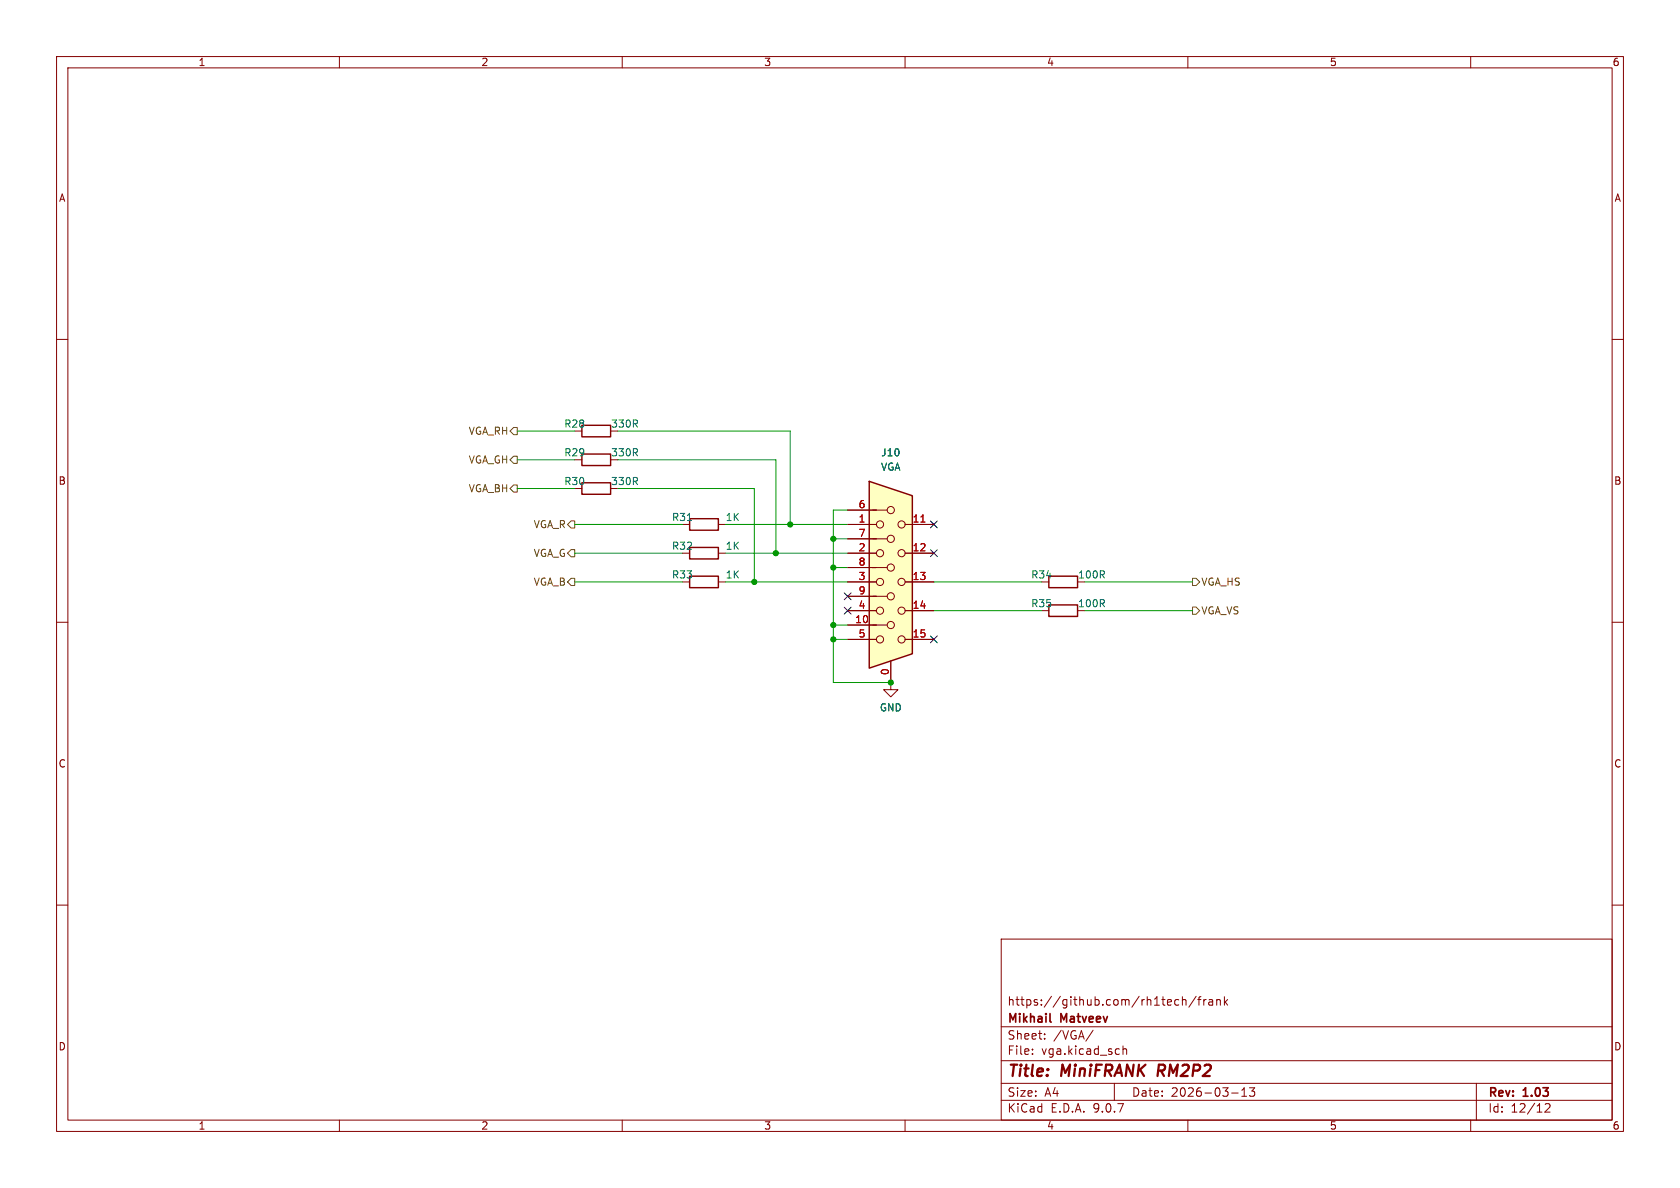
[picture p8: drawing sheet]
(kicad_sch
 (version 20260306)
 (generator "eeschema")
 (generator_version "10.0")
 (paper "A4")
 (title_block
  (title "${NAME} ${MODEL}")
  (date "${DATE}")
  (rev "${VERSION}")
  (company "Mikhail Matveev")
  (comment 1 "https://github.com/rh1tech/frank"))
 (lib_symbols
  (symbol "FRANK:R"
   (pin_numbers (hide yes))
   (pin_names
    (offset 0)) (exclude_from_sim no) (in_bom yes) (on_board yes)
   (in_pos_files yes)
   (duplicate_pin_numbers_are_jumpers no)
   (property "Reference" "R" (at 2.032 0 90) (show_name no) (do_not_autoplace no) (effects (font (size 1.27 1.27))))
   (property "Value" "R" (at 0 0 90) (show_name no) (do_not_autoplace no) (effects (font (size 1.27 1.27))))
   (property "Footprint" "" (at -1.778 0 90) (show_name no) (do_not_autoplace no) (hide yes) (effects (font (size 1.27 1.27))))
   (property "Datasheet" "" (at 0 0 0) (show_name no) (do_not_autoplace no) (hide yes) (effects (font (size 1.27 1.27))))
   (property "Description" "Resistor" (at 0 0 0) (show_name no) (do_not_autoplace no) (hide yes) (effects (font (size 1.27 1.27))))
   (symbol "R_0_1"
    (rectangle (start -1.016 -2.54) (end 1.016 2.54) (stroke (width 0.254) (type default)) (fill (type none))))
   (symbol "R_1_1"
    (pin passive line (at 0 3.81 270) (length 1.27) (name "" (effects (font (size 1.27 1.27)))) (number "1" (effects (font (size 1.27 1.27)))))
    (pin passive line (at 0 -3.81 90) (length 1.27) (name "" (effects (font (size 1.27 1.27)))) (number "2" (effects (font (size 1.27 1.27))))))
   (embedded_fonts no))
  (symbol "FRANK:VGA"
   (pin_names
    (offset 1.016) (hide yes)) (exclude_from_sim no) (in_bom yes) (on_board yes)
   (in_pos_files yes)
   (duplicate_pin_numbers_are_jumpers no)
   (property "Reference" "VGA1" (at 0 22.86 0) (show_name no) (do_not_autoplace no) (effects (font (size 1.27 1.27))))
   (property "Value" "VGA" (at 0 20.32 0) (show_name no) (do_not_autoplace no) (effects (font (size 1.27 1.27))))
   (property "Footprint" "FRANK:D-SUB (15 pin, female)" (at -24.13 10.16 0) (show_name no) (do_not_autoplace no) (hide yes) (effects (font (size 1.27 1.27))))
   (property "Datasheet" "" (at -24.13 10.16 0) (show_name no) (do_not_autoplace no) (hide yes) (effects (font (size 1.27 1.27))))
   (property "Description" "" (at 0 0 0) (show_name no) (do_not_autoplace no) (hide yes) (effects (font (size 1.27 1.27))))
   (symbol "VGA_0_1"
    (polyline (pts (xy -3.81 17.78) (xy -3.81 -15.24) (xy 3.81 -12.7) (xy 3.81 15.24) (xy -3.81 17.78)) (stroke (width 0.254) (type default)) (fill (type background)))
    (polyline (pts (xy -3.175 7.62) (xy -0.635 7.62)) (stroke (width 0) (type default)) (fill (type none)))
    (circle (center -1.905 10.16) (radius 0.635) (stroke (width 0) (type default)) (fill (type none)))
    (circle (center -1.905 5.08) (radius 0.635) (stroke (width 0) (type default)) (fill (type none)))
    (circle (center -1.905 0) (radius 0.635) (stroke (width 0) (type default)) (fill (type none)))
    (circle (center -1.905 -5.08) (radius 0.635) (stroke (width 0) (type default)) (fill (type none)))
    (circle (center -1.905 -10.16) (radius 0.635) (stroke (width 0) (type default)) (fill (type none)))
    (polyline (pts (xy -0.635 12.7) (xy -3.175 12.7)) (stroke (width 0) (type default)) (fill (type none)))
    (polyline (pts (xy -0.635 2.54) (xy -3.175 2.54)) (stroke (width 0) (type default)) (fill (type none)))
    (polyline (pts (xy -0.635 -2.54) (xy -3.175 -2.54)) (stroke (width 0) (type default)) (fill (type none)))
    (polyline (pts (xy -0.635 -7.62) (xy -3.175 -7.62)) (stroke (width 0) (type default)) (fill (type none)))
    (circle (center 0 12.7) (radius 0.635) (stroke (width 0) (type default)) (fill (type none)))
    (circle (center 0 7.62) (radius 0.635) (stroke (width 0) (type default)) (fill (type none)))
    (circle (center 0 2.54) (radius 0.635) (stroke (width 0) (type default)) (fill (type none)))
    (circle (center 0 -2.54) (radius 0.635) (stroke (width 0) (type default)) (fill (type none)))
    (circle (center 0 -7.62) (radius 0.635) (stroke (width 0) (type default)) (fill (type none)))
    (circle (center 1.905 10.16) (radius 0.635) (stroke (width 0) (type default)) (fill (type none)))
    (circle (center 1.905 5.08) (radius 0.635) (stroke (width 0) (type default)) (fill (type none)))
    (circle (center 1.905 0) (radius 0.635) (stroke (width 0) (type default)) (fill (type none)))
    (circle (center 1.905 -5.08) (radius 0.635) (stroke (width 0) (type default)) (fill (type none)))
    (circle (center 1.905 -10.16) (radius 0.635) (stroke (width 0) (type default)) (fill (type none))))
   (symbol "VGA_1_1"
    (pin passive line (at 0 -17.78 90) (length 3.81) (name "" (effects (font (size 1.27 1.27)))) (number "0" (effects (font (size 1.27 1.27)))))
    (pin passive line (at -7.62 10.16 0) (length 5.08) (name "" (effects (font (size 1.27 1.27)))) (number "1" (effects (font (size 1.27 1.27)))))
    (pin passive line (at -7.62 5.08 0) (length 5.08) (name "" (effects (font (size 1.27 1.27)))) (number "2" (effects (font (size 1.27 1.27)))))
    (pin passive line (at -7.62 0 0) (length 5.08) (name "" (effects (font (size 1.27 1.27)))) (number "3" (effects (font (size 1.27 1.27)))))
    (pin passive line (at -7.62 -5.08 0) (length 5.08) (name "" (effects (font (size 1.27 1.27)))) (number "4" (effects (font (size 1.27 1.27)))))
    (pin passive line (at -7.62 -10.16 0) (length 5.08) (name "" (effects (font (size 1.27 1.27)))) (number "5" (effects (font (size 1.27 1.27)))))
    (pin passive line (at -7.62 12.7 0) (length 5.08) (name "" (effects (font (size 1.27 1.27)))) (number "6" (effects (font (size 1.27 1.27)))))
    (pin passive line (at -7.62 7.62 0) (length 5.08) (name "" (effects (font (size 1.27 1.27)))) (number "7" (effects (font (size 1.27 1.27)))))
    (pin passive line (at -7.62 2.54 0) (length 5.08) (name "" (effects (font (size 1.27 1.27)))) (number "8" (effects (font (size 1.27 1.27)))))
    (pin passive line (at -7.62 -2.54 0) (length 5.08) (name "" (effects (font (size 1.27 1.27)))) (number "9" (effects (font (size 1.27 1.27)))))
    (pin passive line (at -7.62 -7.62 0) (length 5.08) (name "" (effects (font (size 1.27 1.27)))) (number "10" (effects (font (size 1.27 1.27)))))
    (pin passive line (at 7.62 10.16 180) (length 5.08) (name "" (effects (font (size 1.27 1.27)))) (number "11" (effects (font (size 1.27 1.27)))))
    (pin passive line (at 7.62 5.08 180) (length 5.08) (name "" (effects (font (size 1.27 1.27)))) (number "12" (effects (font (size 1.27 1.27)))))
    (pin passive line (at 7.62 0 180) (length 5.08) (name "" (effects (font (size 1.27 1.27)))) (number "13" (effects (font (size 1.27 1.27)))))
    (pin passive line (at 7.62 -5.08 180) (length 5.08) (name "" (effects (font (size 1.27 1.27)))) (number "14" (effects (font (size 1.27 1.27)))))
    (pin passive line (at 7.62 -10.16 180) (length 5.08) (name "" (effects (font (size 1.27 1.27)))) (number "15" (effects (font (size 1.27 1.27))))))
   (embedded_fonts no))
  (symbol "power:GND"
   (power global)
   (pin_numbers (hide yes))
   (pin_names
    (offset 0) (hide yes)) (exclude_from_sim no) (in_bom yes) (on_board yes)
   (in_pos_files yes)
   (duplicate_pin_numbers_are_jumpers no)
   (property "Reference" "#PWR" (at 0 -6.35 0) (show_name no) (do_not_autoplace no) (hide yes) (effects (font (size 1.27 1.27))))
   (property "Value" "GND" (at 0 -3.81 0) (show_name no) (do_not_autoplace no) (effects (font (size 1.27 1.27))))
   (property "Footprint" "" (at 0 0 0) (show_name no) (do_not_autoplace no) (hide yes) (effects (font (size 1.27 1.27))))
   (property "Datasheet" "" (at 0 0 0) (show_name no) (do_not_autoplace no) (hide yes) (effects (font (size 1.27 1.27))))
   (property "Description" "Power symbol creates a global label with name \"GND\" , ground" (at 0 0 0) (show_name no) (do_not_autoplace no) (hide yes) (effects (font (size 1.27 1.27))))
   (symbol "GND_0_1"
    (polyline (pts (xy 0 0) (xy 0 -1.27) (xy 1.27 -1.27) (xy 0 -2.54) (xy -1.27 -1.27) (xy 0 -1.27)) (stroke (width 0) (type default)) (fill (type none))))
   (symbol "GND_1_1"
    (pin power_in line (at 0 0 270) (length 0) (name "" (effects (font (size 1.27 1.27)))) (number "1" (effects (font (size 1.27 1.27))))))
   (embedded_fonts no)))
 (junction
  (at 137.16 97.79)
  (diameter 0)
  (color 0 0 0 0))
 (junction
  (at 157.48 120.65)
  (diameter 0)
  (color 0 0 0 0))
 (junction
  (at 147.32 100.33)
  (diameter 0)
  (color 0 0 0 0))
 (junction
  (at 147.32 110.49)
  (diameter 0)
  (color 0 0 0 0))
 (junction
  (at 147.32 95.25)
  (diameter 0)
  (color 0 0 0 0))
 (junction
  (at 139.7 92.71)
  (diameter 0)
  (color 0 0 0 0))
 (junction
  (at 147.32 113.03)
  (diameter 0)
  (color 0 0 0 0))
 (junction
  (at 133.35 102.87)
  (diameter 0)
  (color 0 0 0 0))
 (no_connect
  (at 149.86 107.95))
 (no_connect
  (at 165.1 92.71))
 (no_connect
  (at 165.1 97.79))
 (no_connect
  (at 149.86 105.41))
 (no_connect
  (at 165.1 113.03))
 (wire
  (pts (xy 165.1 102.87) (xy 184.15 102.87))
  (stroke (width 0) (type default)))
 (wire
  (pts (xy 157.48 120.65) (xy 147.32 120.65))
  (stroke (width 0) (type default)))
 (wire
  (pts (xy 101.6 102.87) (xy 120.65 102.87))
  (stroke (width 0) (type default)))
 (wire
  (pts (xy 109.22 81.28) (xy 137.16 81.28))
  (stroke (width 0) (type default)))
 (wire
  (pts (xy 101.6 97.79) (xy 120.65 97.79))
  (stroke (width 0) (type default)))
 (wire
  (pts (xy 165.1 107.95) (xy 184.15 107.95))
  (stroke (width 0) (type default)))
 (wire
  (pts (xy 91.44 86.36) (xy 101.6 86.36))
  (stroke (width 0) (type default)))
 (wire
  (pts (xy 137.16 81.28) (xy 137.16 97.79))
  (stroke (width 0) (type default)))
 (wire
  (pts (xy 147.32 110.49) (xy 147.32 100.33))
  (stroke (width 0) (type default)))
 (wire
  (pts (xy 147.32 120.65) (xy 147.32 113.03))
  (stroke (width 0) (type default)))
 (wire
  (pts (xy 128.27 97.79) (xy 137.16 97.79))
  (stroke (width 0) (type default)))
 (wire
  (pts (xy 147.32 100.33) (xy 149.86 100.33))
  (stroke (width 0) (type default)))
 (wire
  (pts (xy 191.77 102.87) (xy 210.82 102.87))
  (stroke (width 0) (type default)))
 (wire
  (pts (xy 147.32 113.03) (xy 149.86 113.03))
  (stroke (width 0) (type default)))
 (wire
  (pts (xy 128.27 92.71) (xy 139.7 92.71))
  (stroke (width 0) (type default)))
 (wire
  (pts (xy 147.32 113.03) (xy 147.32 110.49))
  (stroke (width 0) (type default)))
 (wire
  (pts (xy 128.27 102.87) (xy 133.35 102.87))
  (stroke (width 0) (type default)))
 (wire
  (pts (xy 147.32 95.25) (xy 149.86 95.25))
  (stroke (width 0) (type default)))
 (wire
  (pts (xy 109.22 86.36) (xy 133.35 86.36))
  (stroke (width 0) (type default)))
 (wire
  (pts (xy 133.35 102.87) (xy 149.86 102.87))
  (stroke (width 0) (type default)))
 (wire
  (pts (xy 101.6 92.71) (xy 120.65 92.71))
  (stroke (width 0) (type default)))
 (wire
  (pts (xy 109.22 76.2) (xy 139.7 76.2))
  (stroke (width 0) (type default)))
 (wire
  (pts (xy 147.32 110.49) (xy 149.86 110.49))
  (stroke (width 0) (type default)))
 (wire
  (pts (xy 147.32 95.25) (xy 147.32 90.17))
  (stroke (width 0) (type default)))
 (wire
  (pts (xy 147.32 100.33) (xy 147.32 95.25))
  (stroke (width 0) (type default)))
 (wire
  (pts (xy 147.32 90.17) (xy 149.86 90.17))
  (stroke (width 0) (type default)))
 (wire
  (pts (xy 139.7 76.2) (xy 139.7 92.71))
  (stroke (width 0) (type default)))
 (wire
  (pts (xy 139.7 92.71) (xy 149.86 92.71))
  (stroke (width 0) (type default)))
 (wire
  (pts (xy 91.44 81.28) (xy 101.6 81.28))
  (stroke (width 0) (type default)))
 (wire
  (pts (xy 137.16 97.79) (xy 149.86 97.79))
  (stroke (width 0) (type default)))
 (wire
  (pts (xy 191.77 107.95) (xy 210.82 107.95))
  (stroke (width 0) (type default)))
 (wire
  (pts (xy 133.35 86.36) (xy 133.35 102.87))
  (stroke (width 0) (type default)))
 (wire
  (pts (xy 91.44 76.2) (xy 101.6 76.2))
  (stroke (width 0) (type default)))
 (hierarchical_label "VGA_RH"
  (shape output)
  (at 91.44 76.2 180)
  (effects (font (size 1.27 1.27)) (justify right)))
 (hierarchical_label "VGA_GH"
  (shape output)
  (at 91.44 81.28 180)
  (effects (font (size 1.27 1.27)) (justify right)))
 (hierarchical_label "VGA_BH"
  (shape output)
  (at 91.44 86.36 180)
  (effects (font (size 1.27 1.27)) (justify right)))
 (hierarchical_label "VGA_R"
  (shape output)
  (at 101.6 92.71 180)
  (effects (font (size 1.27 1.27)) (justify right)))
 (hierarchical_label "VGA_B"
  (shape output)
  (at 101.6 102.87 180)
  (effects (font (size 1.27 1.27)) (justify right)))
 (hierarchical_label "VGA_HS"
  (shape output)
  (at 210.82 102.87 0)
  (effects (font (size 1.27 1.27)) (justify left)))
 (hierarchical_label "VGA_G"
  (shape output)
  (at 101.6 97.79 180)
  (effects (font (size 1.27 1.27)) (justify right)))
 (hierarchical_label "VGA_VS"
  (shape output)
  (at 210.82 107.95 0)
  (effects (font (size 1.27 1.27)) (justify left)))
 (symbol
  (lib_id "FRANK:R")
  (at 105.41 86.36 90)
  (unit 1)
  (body_style 1)
  (exclude_from_sim no)
  (in_bom yes)
  (on_board yes)
  (in_pos_files yes)
  (dnp no)
  (property "Reference" "R30" (at 101.6 85.09 90) (show_name no) (do_not_autoplace no) (effects (font (size 1.27 1.27))))
  (property "Value" "330R" (at 110.49 85.09 90) (show_name no) (do_not_autoplace no) (effects (font (size 1.27 1.27))))
  (property "Footprint" "FRANK:R_0603_1608Metric" (at 105.41 88.138 90) (hide yes) (show_name no) (do_not_autoplace no) (effects (font (size 1.27 1.27))))
  (property "Datasheet" "" (at 105.41 86.36 0) (hide yes) (show_name no) (do_not_autoplace no) (effects (font (size 1.27 1.27))))
  (property "Description" "Resistor" (at 105.41 86.36 0) (hide yes) (show_name no) (do_not_autoplace no) (effects (font (size 1.27 1.27))))
  (property "AliExpress" "https://www.aliexpress.com/item/1005005945735199.html" (at 105.41 86.36 0) (hide yes) (show_name no) (do_not_autoplace no) (effects (font (size 1.27 1.27))))
  (pin "1")
  (pin "2"))
 (symbol
  (lib_id "FRANK:R")
  (at 187.96 107.95 90)
  (unit 1)
  (body_style 1)
  (exclude_from_sim no)
  (in_bom yes)
  (on_board yes)
  (in_pos_files yes)
  (dnp no)
  (property "Reference" "R35" (at 184.15 106.68 90) (show_name no) (do_not_autoplace no) (effects (font (size 1.27 1.27))))
  (property "Value" "100R" (at 193.04 106.68 90) (show_name no) (do_not_autoplace no) (effects (font (size 1.27 1.27))))
  (property "Footprint" "FRANK:R_0603_1608Metric" (at 187.96 109.728 90) (hide yes) (show_name no) (do_not_autoplace no) (effects (font (size 1.27 1.27))))
  (property "Datasheet" "" (at 187.96 107.95 0) (hide yes) (show_name no) (do_not_autoplace no) (effects (font (size 1.27 1.27))))
  (property "Description" "Resistor" (at 187.96 107.95 0) (hide yes) (show_name no) (do_not_autoplace no) (effects (font (size 1.27 1.27))))
  (property "AliExpress" "https://www.aliexpress.com/item/1005005945735199.html" (at 187.96 107.95 0) (hide yes) (show_name no) (do_not_autoplace no) (effects (font (size 1.27 1.27))))
  (pin "1")
  (pin "2"))
 (symbol
  (lib_id "FRANK:VGA")
  (at 157.48 102.87 0)
  (unit 1)
  (body_style 1)
  (exclude_from_sim no)
  (in_bom yes)
  (on_board yes)
  (in_pos_files yes)
  (dnp no)
  (fields_autoplaced yes)
  (property "Reference" "J10" (at 157.48 80.01 0) (show_name no) (do_not_autoplace no) (effects (font (size 1.27 1.27))))
  (property "Value" "VGA" (at 157.48 82.55 0) (show_name no) (do_not_autoplace no) (effects (font (size 1.27 1.27))))
  (property "Footprint" "FRANK:D-SUB (15 pin, female)" (at 133.35 92.71 0) (hide yes) (show_name no) (do_not_autoplace no) (effects (font (size 1.27 1.27))))
  (property "Datasheet" "" (at 133.35 92.71 0) (hide yes) (show_name no) (do_not_autoplace no) (effects (font (size 1.27 1.27))))
  (property "Description" "" (at 157.48 102.87 0) (hide yes) (show_name no) (do_not_autoplace no) (effects (font (size 1.27 1.27))))
  (property "AliExpress" "https://www.aliexpress.com/item/32842951548.html" (at 157.48 102.87 0) (hide yes) (show_name no) (do_not_autoplace no) (effects (font (size 1.27 1.27))))
  (pin "0")
  (pin "1")
  (pin "10")
  (pin "11")
  (pin "12")
  (pin "13")
  (pin "14")
  (pin "15")
  (pin "2")
  (pin "3")
  (pin "4")
  (pin "5")
  (pin "6")
  (pin "7")
  (pin "8")
  (pin "9"))
 (symbol
  (lib_id "FRANK:R")
  (at 124.46 97.79 90)
  (unit 1)
  (body_style 1)
  (exclude_from_sim no)
  (in_bom yes)
  (on_board yes)
  (in_pos_files yes)
  (dnp no)
  (property "Reference" "R32" (at 120.65 96.52 90) (show_name no) (do_not_autoplace no) (effects (font (size 1.27 1.27))))
  (property "Value" "1K" (at 129.54 96.52 90) (show_name no) (do_not_autoplace no) (effects (font (size 1.27 1.27))))
  (property "Footprint" "FRANK:R_0603_1608Metric" (at 124.46 99.568 90) (hide yes) (show_name no) (do_not_autoplace no) (effects (font (size 1.27 1.27))))
  (property "Datasheet" "" (at 124.46 97.79 0) (hide yes) (show_name no) (do_not_autoplace no) (effects (font (size 1.27 1.27))))
  (property "Description" "Resistor" (at 124.46 97.79 0) (hide yes) (show_name no) (do_not_autoplace no) (effects (font (size 1.27 1.27))))
  (property "AliExpress" "https://www.aliexpress.com/item/1005005945735199.html" (at 124.46 97.79 0) (hide yes) (show_name no) (do_not_autoplace no) (effects (font (size 1.27 1.27))))
  (pin "1")
  (pin "2"))
 (symbol
  (lib_id "power:GND")
  (at 157.48 120.65 0)
  (unit 1)
  (body_style 1)
  (exclude_from_sim no)
  (in_bom yes)
  (on_board yes)
  (in_pos_files yes)
  (dnp no)
  (fields_autoplaced yes)
  (property "Reference" "#PWR097" (at 157.48 127 0) (hide yes) (show_name no) (do_not_autoplace no) (effects (font (size 1.27 1.27))))
  (property "Value" "GND" (at 157.48 125.0934 0) (show_name no) (do_not_autoplace no) (effects (font (size 1.27 1.27))))
  (property "Footprint" "" (at 157.48 120.65 0) (hide yes) (show_name no) (do_not_autoplace no) (effects (font (size 1.27 1.27))))
  (property "Datasheet" "" (at 157.48 120.65 0) (hide yes) (show_name no) (do_not_autoplace no) (effects (font (size 1.27 1.27))))
  (property "Description" "Power symbol creates a global label with name \"GND\" , ground" (at 157.48 120.65 0) (hide yes) (show_name no) (do_not_autoplace no) (effects (font (size 1.27 1.27))))
  (pin "1"))
 (symbol
  (lib_id "FRANK:R")
  (at 124.46 92.71 90)
  (unit 1)
  (body_style 1)
  (exclude_from_sim no)
  (in_bom yes)
  (on_board yes)
  (in_pos_files yes)
  (dnp no)
  (property "Reference" "R31" (at 120.65 91.44 90) (show_name no) (do_not_autoplace no) (effects (font (size 1.27 1.27))))
  (property "Value" "1K" (at 129.54 91.44 90) (show_name no) (do_not_autoplace no) (effects (font (size 1.27 1.27))))
  (property "Footprint" "FRANK:R_0603_1608Metric" (at 124.46 94.488 90) (hide yes) (show_name no) (do_not_autoplace no) (effects (font (size 1.27 1.27))))
  (property "Datasheet" "" (at 124.46 92.71 0) (hide yes) (show_name no) (do_not_autoplace no) (effects (font (size 1.27 1.27))))
  (property "Description" "Resistor" (at 124.46 92.71 0) (hide yes) (show_name no) (do_not_autoplace no) (effects (font (size 1.27 1.27))))
  (property "AliExpress" "https://www.aliexpress.com/item/1005005945735199.html" (at 124.46 92.71 0) (hide yes) (show_name no) (do_not_autoplace no) (effects (font (size 1.27 1.27))))
  (pin "1")
  (pin "2"))
 (symbol
  (lib_id "FRANK:R")
  (at 187.96 102.87 90)
  (unit 1)
  (body_style 1)
  (exclude_from_sim no)
  (in_bom yes)
  (on_board yes)
  (in_pos_files yes)
  (dnp no)
  (property "Reference" "R34" (at 184.15 101.6 90) (show_name no) (do_not_autoplace no) (effects (font (size 1.27 1.27))))
  (property "Value" "100R" (at 193.04 101.6 90) (show_name no) (do_not_autoplace no) (effects (font (size 1.27 1.27))))
  (property "Footprint" "FRANK:R_0603_1608Metric" (at 187.96 104.648 90) (hide yes) (show_name no) (do_not_autoplace no) (effects (font (size 1.27 1.27))))
  (property "Datasheet" "" (at 187.96 102.87 0) (hide yes) (show_name no) (do_not_autoplace no) (effects (font (size 1.27 1.27))))
  (property "Description" "Resistor" (at 187.96 102.87 0) (hide yes) (show_name no) (do_not_autoplace no) (effects (font (size 1.27 1.27))))
  (property "AliExpress" "https://www.aliexpress.com/item/1005005945735199.html" (at 187.96 102.87 0) (hide yes) (show_name no) (do_not_autoplace no) (effects (font (size 1.27 1.27))))
  (pin "1")
  (pin "2"))
 (symbol
  (lib_id "FRANK:R")
  (at 105.41 81.28 90)
  (unit 1)
  (body_style 1)
  (exclude_from_sim no)
  (in_bom yes)
  (on_board yes)
  (in_pos_files yes)
  (dnp no)
  (property "Reference" "R29" (at 101.6 80.01 90) (show_name no) (do_not_autoplace no) (effects (font (size 1.27 1.27))))
  (property "Value" "330R" (at 110.49 80.01 90) (show_name no) (do_not_autoplace no) (effects (font (size 1.27 1.27))))
  (property "Footprint" "FRANK:R_0603_1608Metric" (at 105.41 83.058 90) (hide yes) (show_name no) (do_not_autoplace no) (effects (font (size 1.27 1.27))))
  (property "Datasheet" "" (at 105.41 81.28 0) (hide yes) (show_name no) (do_not_autoplace no) (effects (font (size 1.27 1.27))))
  (property "Description" "Resistor" (at 105.41 81.28 0) (hide yes) (show_name no) (do_not_autoplace no) (effects (font (size 1.27 1.27))))
  (property "AliExpress" "https://www.aliexpress.com/item/1005005945735199.html" (at 105.41 81.28 0) (hide yes) (show_name no) (do_not_autoplace no) (effects (font (size 1.27 1.27))))
  (pin "1")
  (pin "2"))
 (symbol
  (lib_id "FRANK:R")
  (at 105.41 76.2 90)
  (unit 1)
  (body_style 1)
  (exclude_from_sim no)
  (in_bom yes)
  (on_board yes)
  (in_pos_files yes)
  (dnp no)
  (property "Reference" "R28" (at 101.6 74.93 90) (show_name no) (do_not_autoplace no) (effects (font (size 1.27 1.27))))
  (property "Value" "330R" (at 110.49 74.93 90) (show_name no) (do_not_autoplace no) (effects (font (size 1.27 1.27))))
  (property "Footprint" "FRANK:R_0603_1608Metric" (at 105.41 77.978 90) (hide yes) (show_name no) (do_not_autoplace no) (effects (font (size 1.27 1.27))))
  (property "Datasheet" "" (at 105.41 76.2 0) (hide yes) (show_name no) (do_not_autoplace no) (effects (font (size 1.27 1.27))))
  (property "Description" "Resistor" (at 105.41 76.2 0) (hide yes) (show_name no) (do_not_autoplace no) (effects (font (size 1.27 1.27))))
  (property "AliExpress" "https://www.aliexpress.com/item/1005005945735199.html" (at 105.41 76.2 0) (hide yes) (show_name no) (do_not_autoplace no) (effects (font (size 1.27 1.27))))
  (pin "1")
  (pin "2"))
 (symbol
  (lib_id "FRANK:R")
  (at 124.46 102.87 90)
  (unit 1)
  (body_style 1)
  (exclude_from_sim no)
  (in_bom yes)
  (on_board yes)
  (in_pos_files yes)
  (dnp no)
  (property "Reference" "R33" (at 120.65 101.6 90) (show_name no) (do_not_autoplace no) (effects (font (size 1.27 1.27))))
  (property "Value" "1K" (at 129.54 101.6 90) (show_name no) (do_not_autoplace no) (effects (font (size 1.27 1.27))))
  (property "Footprint" "FRANK:R_0603_1608Metric" (at 124.46 104.648 90) (hide yes) (show_name no) (do_not_autoplace no) (effects (font (size 1.27 1.27))))
  (property "Datasheet" "" (at 124.46 102.87 0) (hide yes) (show_name no) (do_not_autoplace no) (effects (font (size 1.27 1.27))))
  (property "Description" "Resistor" (at 124.46 102.87 0) (hide yes) (show_name no) (do_not_autoplace no) (effects (font (size 1.27 1.27))))
  (property "AliExpress" "https://www.aliexpress.com/item/1005005945735199.html" (at 124.46 102.87 0) (hide yes) (show_name no) (do_not_autoplace no) (effects (font (size 1.27 1.27))))
  (pin "1")
  (pin "2")))
